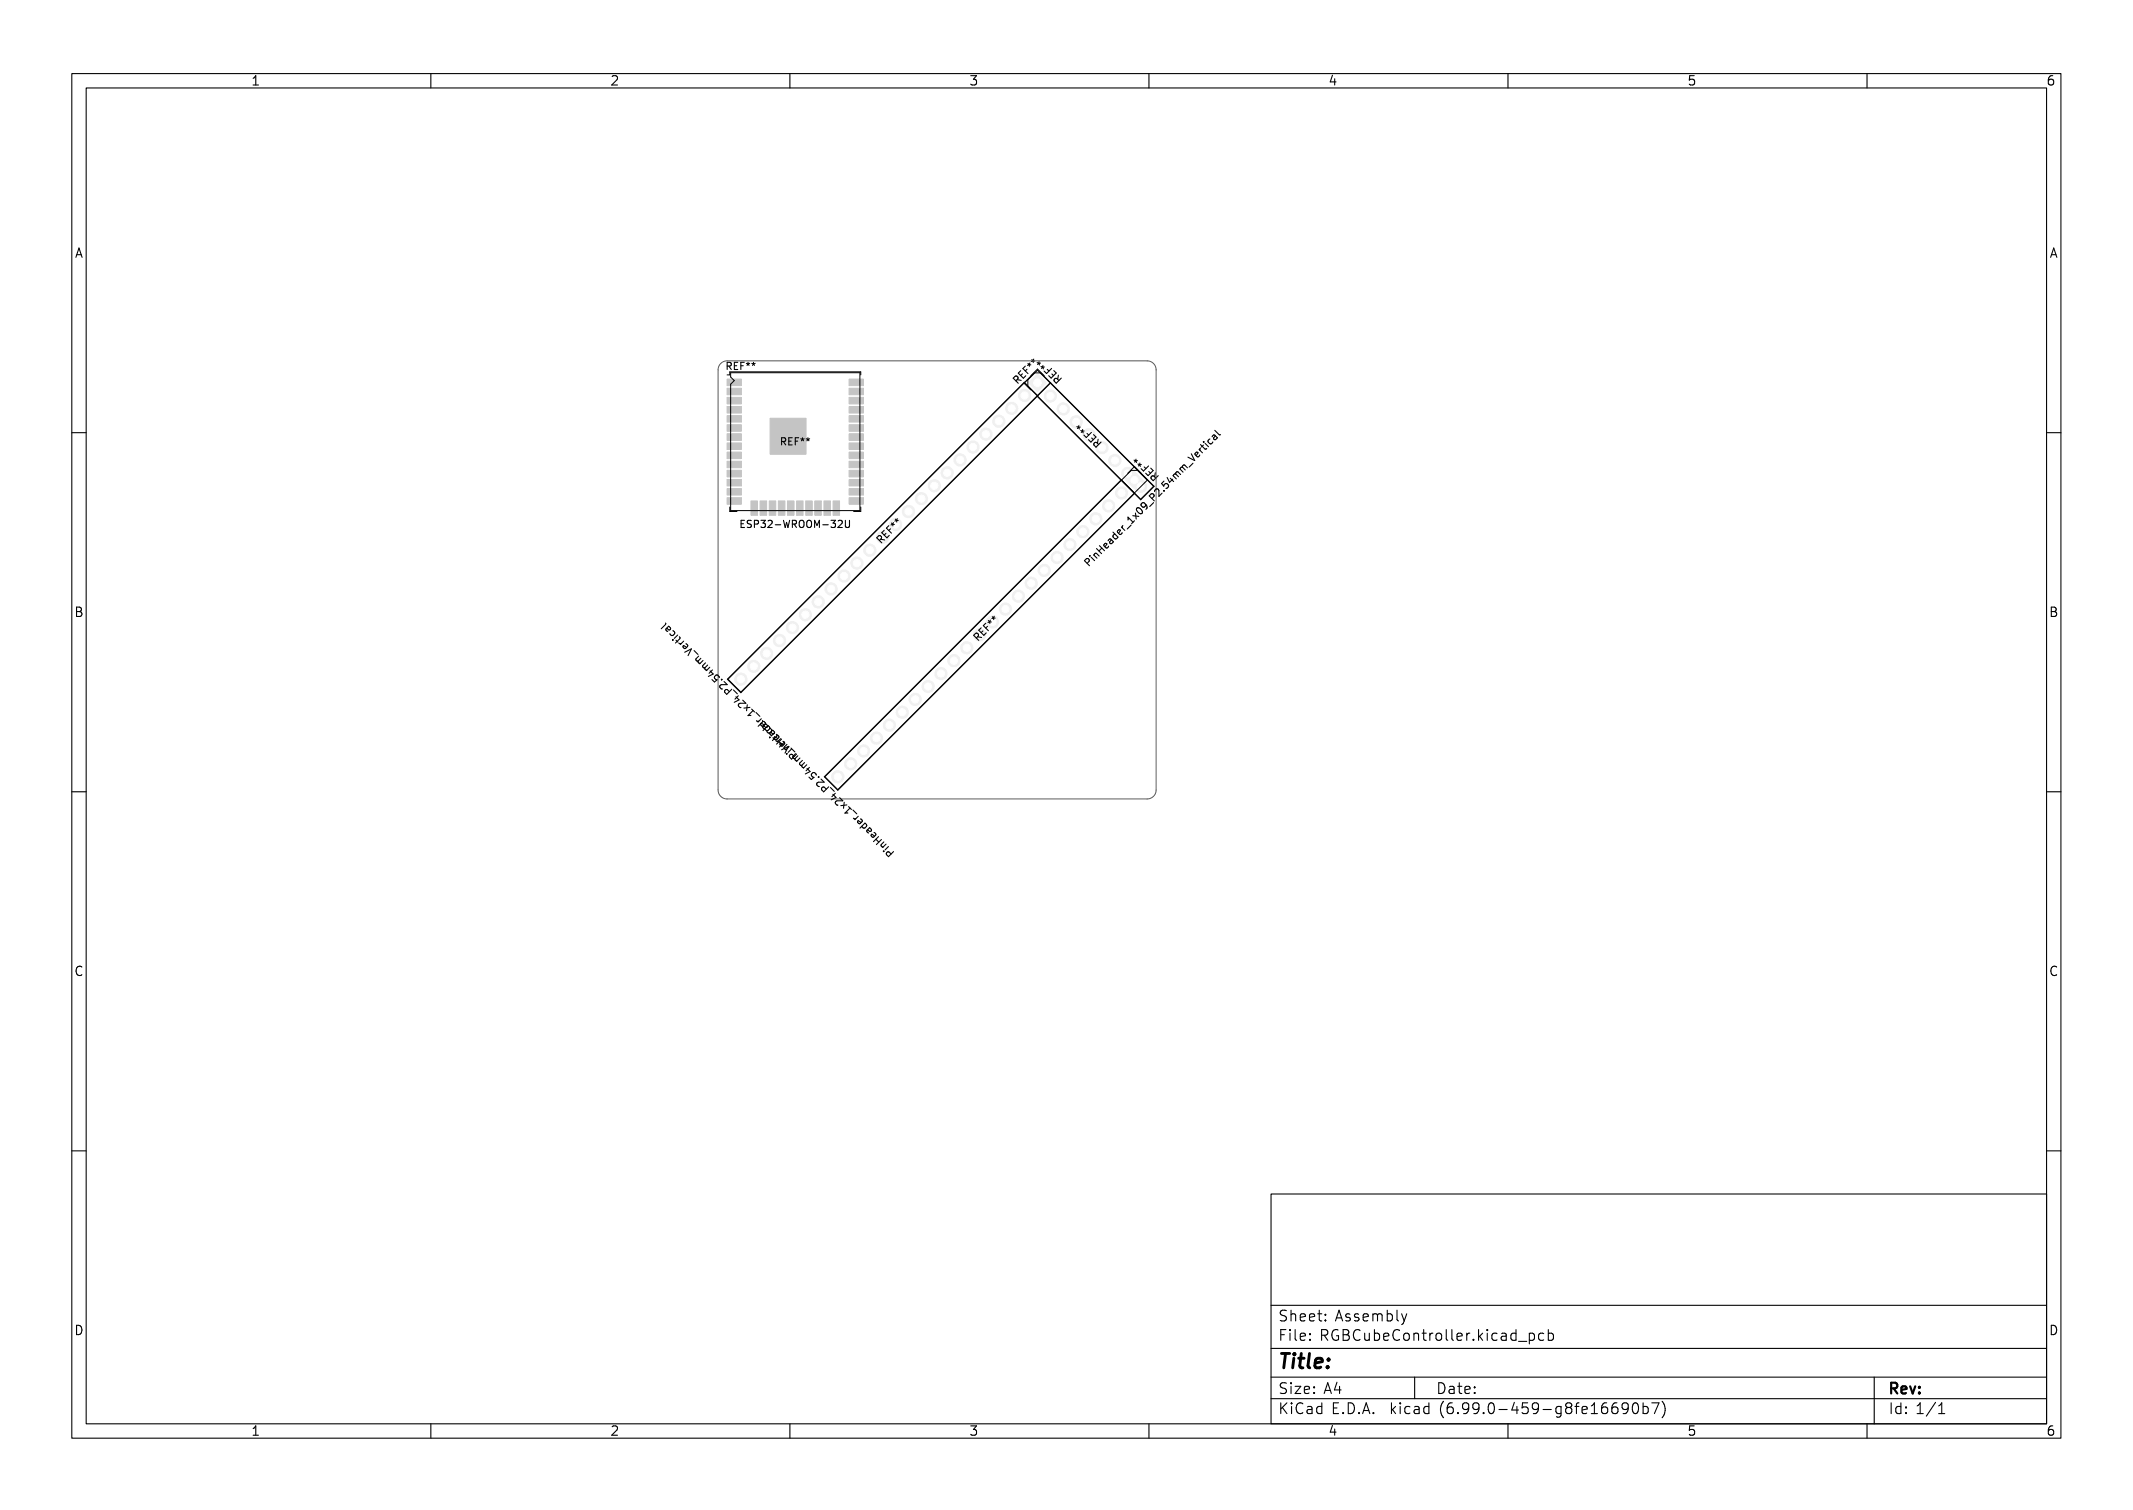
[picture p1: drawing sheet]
<svg xmlns="http://www.w3.org/2000/svg" width="297mm" height="210mm" viewBox="0 0 297 210" stroke-linecap="round" stroke-linejoin="round" font-family="sans-serif">
<g fill="#f0f0f0" stroke="#f0f0f0" stroke-width=".14">
<path d="M101.2 52.8h2v.9h-2z"/>
<path d="M101.2 54.1h2v.9h-2z"/>
<path d="M101.2 55.3h2v.9h-2z"/>
<path d="M101.2 56.6h2v.9h-2z"/>
<path d="M101.2 57.9h2v.9h-2z"/>
<path d="M101.2 59.1h2v.9h-2z"/>
<path d="M101.2 60.4h2v.9h-2z"/>
<path d="M101.2 61.7h2v.9h-2z"/>
<path d="M101.2 63h2v.9h-2z"/>
<path d="M101.2 64.2h2v.9h-2z"/>
<path d="M101.2 65.5h2v.9h-2z"/>
<path d="M101.2 66.8h2v.9h-2z"/>
<path d="M101.2 68h2v.9h-2z"/>
<path d="M101.2 69.3h2v.9h-2z"/>
<path d="M104.6 69.8h.9v2h-.9z"/>
<path d="M105.9 69.8h.9v2h-.9z"/>
<path d="M107.1 69.8h.9v2h-.9z"/>
<path d="M108.4 69.8h.9v2h-.9z"/>
<path d="M109.7 69.8h.9v2h-.9z"/>
<path d="M110.9 69.8h.9v2h-.9z"/>
<path d="M112.2 69.8h.9v2h-.9z"/>
<path d="M113.5 69.8h.9v2h-.9z"/>
<path d="M114.7 69.8h.9v2h-.9z"/>
<path d="M116 69.8h.9v2h-.9z"/>
<path d="M118.2 69.3h2v.9h-2z"/>
<path d="M118.2 68h2v.9h-2z"/>
<path d="M118.2 66.8h2v.9h-2z"/>
<path d="M118.2 65.5h2v.9h-2z"/>
<path d="M118.2 64.2h2v.9h-2z"/>
<path d="M118.2 63h2v.9h-2z"/>
<path d="M118.2 61.7h2v.9h-2z"/>
<path d="M118.2 60.4h2v.9h-2z"/>
<path d="M118.2 59.1h2v.9h-2z"/>
<path d="M118.2 57.9h2v.9h-2z"/>
<path d="M118.2 56.6h2v.9h-2z"/>
<path d="M118.2 55.3h2v.9h-2z"/>
<path d="M118.2 54.1h2v.9h-2z"/>
<path d="M118.2 52.8h2v.9h-2z"/>
<path d="M107.2 58.2h5v5h-5z"/>
<path d="M143.3 53.3l1.2-1.2 1.2 1.2-1.2 1.3z"/>
<path d="M143.3 53.3l1.2-1.2 1.2 1.2-1.2 1.2z"/>
<path d="M156.8 66.8l1.2-1.2 1.2 1.2-1.2 1.3z"/>
<circle cx="146.3" cy="55.1" r=".85"/>
<circle cx="148.1" cy="56.9" r=".85"/>
<circle cx="149.9" cy="58.7" r=".85"/>
<circle cx="142.7" cy="55.1" r=".85"/>
<circle cx="140.9" cy="56.9" r=".85"/>
<circle cx="139.1" cy="58.7" r=".85"/>
<circle cx="137.3" cy="60.5" r=".85"/>
<circle cx="135.5" cy="62.2" r=".85"/>
<circle cx="133.7" cy="64" r=".85"/>
<circle cx="131.9" cy="65.8" r=".85"/>
<circle cx="130.1" cy="67.6" r=".85"/>
<circle cx="128.3" cy="69.4" r=".85"/>
<circle cx="126.5" cy="71.2" r=".85"/>
<circle cx="121.1" cy="76.6" r=".85"/>
<circle cx="119.3" cy="78.4" r=".85"/>
<circle cx="117.5" cy="80.2" r=".85"/>
<circle cx="115.7" cy="82" r=".85"/>
<circle cx="113.9" cy="83.8" r=".85"/>
<circle cx="112.2" cy="85.6" r=".85"/>
<circle cx="110.4" cy="87.4" r=".85"/>
<circle cx="123.9" cy="101" r=".85"/>
<circle cx="125.7" cy="99.2" r=".85"/>
<circle cx="127.4" cy="97.4" r=".85"/>
<circle cx="129.2" cy="95.6" r=".85"/>
<circle cx="131" cy="93.8" r=".85"/>
<circle cx="132.8" cy="92" r=".85"/>
<circle cx="134.6" cy="90.2" r=".85"/>
<circle cx="140" cy="84.8" r=".85"/>
<circle cx="141.8" cy="83" r=".85"/>
<circle cx="143.6" cy="81.2" r=".85"/>
<circle cx="145.4" cy="79.4" r=".85"/>
<circle cx="147.2" cy="77.6" r=".85"/>
<circle cx="149" cy="75.8" r=".85"/>
<circle cx="150.8" cy="74" r=".85"/>
</g>
<g fill="#fff" stroke="#fff" stroke-width=".14">
<circle cx="144.5" cy="53.3" r=".5"/>
<circle cx="146.3" cy="55.1" r=".5"/>
<circle cx="148.1" cy="56.9" r=".5"/>
<circle cx="149.9" cy="58.7" r=".5"/>
<circle cx="142.7" cy="55.1" r=".5"/>
<circle cx="140.9" cy="56.9" r=".5"/>
<circle cx="139.1" cy="58.7" r=".5"/>
<circle cx="137.3" cy="60.5" r=".5"/>
<circle cx="135.5" cy="62.2" r=".5"/>
<circle cx="133.7" cy="64" r=".5"/>
<circle cx="131.9" cy="65.8" r=".5"/>
<circle cx="130.1" cy="67.6" r=".5"/>
<circle cx="128.3" cy="69.4" r=".5"/>
<circle cx="126.5" cy="71.2" r=".5"/>
<circle cx="121.1" cy="76.6" r=".5"/>
<circle cx="119.3" cy="78.4" r=".5"/>
<circle cx="117.5" cy="80.2" r=".5"/>
<circle cx="115.7" cy="82" r=".5"/>
<circle cx="113.9" cy="83.8" r=".5"/>
<circle cx="112.2" cy="85.6" r=".5"/>
<circle cx="110.4" cy="87.4" r=".5"/>
<circle cx="123.9" cy="101" r=".5"/>
<circle cx="125.7" cy="99.2" r=".5"/>
<circle cx="127.4" cy="97.4" r=".5"/>
<circle cx="129.2" cy="95.6" r=".5"/>
<circle cx="131" cy="93.8" r=".5"/>
<circle cx="132.8" cy="92" r=".5"/>
<circle cx="134.6" cy="90.2" r=".5"/>
<circle cx="140" cy="84.8" r=".5"/>
<circle cx="141.8" cy="83" r=".5"/>
<circle cx="143.6" cy="81.2" r=".5"/>
<circle cx="145.4" cy="79.4" r=".5"/>
<circle cx="147.2" cy="77.6" r=".5"/>
<circle cx="149" cy="75.8" r=".5"/>
<circle cx="150.8" cy="74" r=".5"/>
</g>
<g fill="#c4c4c4" stroke="#c4c4c4" stroke-width=".14">
<path d="M101.2 52.8h2v.9h-2z"/>
<path d="M101.2 54.1h2v.9h-2z"/>
<path d="M101.2 55.3h2v.9h-2z"/>
<path d="M101.2 56.6h2v.9h-2z"/>
<path d="M101.2 57.9h2v.9h-2z"/>
<path d="M101.2 59.1h2v.9h-2z"/>
<path d="M101.2 60.4h2v.9h-2z"/>
<path d="M101.2 61.7h2v.9h-2z"/>
<path d="M101.2 63h2v.9h-2z"/>
<path d="M101.2 64.2h2v.9h-2z"/>
<path d="M101.2 65.5h2v.9h-2z"/>
<path d="M101.2 66.8h2v.9h-2z"/>
<path d="M101.2 68h2v.9h-2z"/>
<path d="M101.2 69.3h2v.9h-2z"/>
<path d="M104.6 69.8h.9v2h-.9z"/>
<path d="M105.9 69.8h.9v2h-.9z"/>
<path d="M107.1 69.8h.9v2h-.9z"/>
<path d="M108.4 69.8h.9v2h-.9z"/>
<path d="M109.7 69.8h.9v2h-.9z"/>
<path d="M110.9 69.8h.9v2h-.9z"/>
<path d="M112.2 69.8h.9v2h-.9z"/>
<path d="M113.5 69.8h.9v2h-.9z"/>
<path d="M114.7 69.8h.9v2h-.9z"/>
<path d="M116 69.8h.9v2h-.9z"/>
<path d="M118.2 69.3h2v.9h-2z"/>
<path d="M118.2 68h2v.9h-2z"/>
<path d="M118.2 66.8h2v.9h-2z"/>
<path d="M118.2 65.5h2v.9h-2z"/>
<path d="M118.2 64.2h2v.9h-2z"/>
<path d="M118.2 63h2v.9h-2z"/>
<path d="M118.2 61.7h2v.9h-2z"/>
<path d="M118.2 60.4h2v.9h-2z"/>
<path d="M118.2 59.1h2v.9h-2z"/>
<path d="M118.2 57.9h2v.9h-2z"/>
<path d="M118.2 56.6h2v.9h-2z"/>
<path d="M118.2 55.3h2v.9h-2z"/>
<path d="M118.2 54.1h2v.9h-2z"/>
<path d="M118.2 52.8h2v.9h-2z"/>
<path d="M107.2 58.2h5v5h-5z"/>
</g>
<g fill="none" stroke="#000" stroke-width=".14">
<path d="M101.2 52.2h.4v-.4h18.3v.4M101.8 51.9h18v19.2h-18v-17.6l.4-.5-.4-.5zM142.6 53.3l.9 1M143.1 53.8l15.7 15.7M144 51.9l-42.6 42.7M144.4 55.2l14.4 14.4M144.5 51.6l16.1 16.1M144.5 55.1l-1.9-1.9-41.3 41.4M146.3 53.3l-43.1 43.1M101.6 70.6v.6h1M119.9 70.6v.6h-1M156.1 66.8l-41.3 41.4"/>
<path d="M157.5 65.5l-42.6 42.7M158 68.7l-41.3 41.3M159.8 66.8l-43.1 43.2M160.7 67.7l-14.4-14.4-43.1 43.2"/>
</g>
<path d="M100.4 50.6l.3-.2 .5-.2h58.5a1.25 1.25 0 0 1 1.3 1.3v58.5a1.25 1.25 0 0 1-1.3 1.2h-58.4a1.25 1.25 0 0 1-1.3-1.2v-58.5l.1-.5z" fill="none" stroke="#575757" stroke-width=".14"/>
<g fill="none" stroke="#000" stroke-width=".15">
<path d="M10 10.2h277v190.1h-277zM12 12.2h273v186.1h-273zM60 10.2v2M110 10.2v2M160 10.2v2M210 10.2v2M260 10.2v2M169.2 59.9l.6 .6h.2M10 60.2h2M103.2 72.9h.3M103.7 72.5h-.5v1h.5M118.3 72.5v.8l-.2 .2-.3-.1"/>
<path d="M151.5 77.8l-.5 .3 .7 .7M151.7 78.2l-.3 .2M285 60.2h2M92.7 86.7v.2l-.6 .7M10 110.2h2M123.8 118.6l.3 .3M124.4 118.6l-.7 .7-.3-.5M285 110.2h2M10 160.2h2M177 166.3h108v32h-108zM285 160.2h2M60 198.3v2"/>
<path d="M110 198.3v2M160 198.3v2M177 194.8h108M177 191.8h108M177 187.8h108M177 181.8h108M185.8 193.5h1M186.5 193v1M194.5 182.4v1.3l.3 .2M195.2 182.9l.3 1M195.5 183.9l-.1 .4-.2 .1M195.9 182.9l-.4 1"/>
<path d="M197 191.8v3M210 198.3v2M211.5 186.8h1.1M213 185.6v1.5M213 185.7l.4-.1 .3 .3v.4l-.2 .3h-.1h-.4M215 185.7l-.5-.1-.2 .3v.4l.1 .3h.1h.5M215.6 185.7l.4-.1 .3 .3v.4l-.1 .3h-.2h-.4M215.6 185.1v1.5M221.6 196.8h.9M221.7 195.7l.3-.4v1.5M223.7 195.3a.59 .59 0 0 0-.7 .7v.5l.2 .3h.4l.2-.1 .1-.5-.2-.2-.4-.1-.3 .3M225.2 195.3a.59 .59 0 0 0-.7 .7v.5l.1 .3h.4l.2-.1 .1-.5-.1-.2-.5-.1-.2 .3"/>
<path d="M226.7 196l-.2 .3h-.3l-.3-.3v-.4l.1-.2 .5-.1 .2 .2a.99 .99 0 0 1-.4 1.3h-.3M227.5 195.4a.36 .36 0 0 1 .6 .2 .77 .77 0 0 1-.4 1.2 1 1 0 0 1-.2-1.4zM228.8 195.9l.4-.1 .3 .3v.4l-.1 .3h-.2h-.4M228.8 195.3v1.5M230 195.3h1l-.6 1.5M231.5 195.1a1.72 1.72 0 0 1 0 2.3M260 198.3v2M261 191.8v6.5M269.5 195.3l-1.2 1.9M270 196.8h.8M270 195.8l.4-.5v1.5"/>
</g>
<text font-size="2.8" x="178" y="190.6">Title:</text>
<g font-size="2.1">
<text x="178" y="184">Sheet: Assembly</text>
<text x="178" y="186.7">File: RGBCubeController.kicad_pcb</text>
<text x="178" y="196.9">KiCad E.D.A. kicad (6.99.0-459-g8fe16690b7)</text>
<text x="178" y="194.1">Size: A4</text>
<text x="200" y="194.1">Date:</text>
<text x="263" y="194.1">Rev:</text>
<text x="263" y="196.9">Id: 1/1</text>
</g>
<g font-size="1.8">
<text x="35" y="11.9">1</text>
<text x="85" y="11.9">2</text>
<text x="135" y="11.9">3</text>
<text x="185" y="11.9">4</text>
<text x="235" y="11.9">5</text>
<text x="285" y="11.9">6</text>
<text x="10.3" y="35.9">A</text>
<text x="285.3" y="35.9">A</text>
<text x="10.3" y="85.9">B</text>
<text x="285.3" y="85.9">B</text>
<text x="10.3" y="135.9">C</text>
<text x="285.3" y="135.9">C</text>
<text x="10.3" y="185.9">D</text>
<text x="285.3" y="185.9">D</text>
<text x="35" y="199.9">1</text>
<text x="85" y="199.9">2</text>
<text x="135" y="199.9">3</text>
<text x="185" y="199.9">4</text>
<text x="235" y="199.9">5</text>
<text x="285" y="199.9">6</text>
</g>
<g font-size="1.4">
<text x="101.2" y="51.5">REF**</text>
<text x="141.8" y="53.4" transform="rotate(-45 141.8 53.4)">REF**</text>
<text x="147.8" y="52.6" transform="rotate(-135 147.8 52.6)">REF**</text>
<text x="108.8" y="62">REF**</text>
<text x="153.4" y="61.5" transform="rotate(-135 153.4 61.5)">REF**</text>
<text x="161.3" y="66.2" transform="rotate(-135 161.3 66.2)">REF**</text>
<text x="104" y="73.5">ESP32-WROOM-32U</text>
<text x="122.8" y="75.6" transform="rotate(-45 122.8 75.6)">REF**</text>
<text x="152.6" y="78" transform="rotate(-45 152.6 78)">PinHeader_1x09_P2.54mm_Vertical</text>
<text x="136.3" y="89.2" transform="rotate(-45 136.3 89.2)">REF**</text>
<text x="110.2" y="104.2" transform="rotate(-135 110.2 104.2)">PinHeader_1x24_P2.54mm_Vertical</text>
<text x="123.7" y="117.7" transform="rotate(-135 123.7 117.7)">PinHeader_1x24_P2.54mm_Vertical</text>
</g>
</svg>
